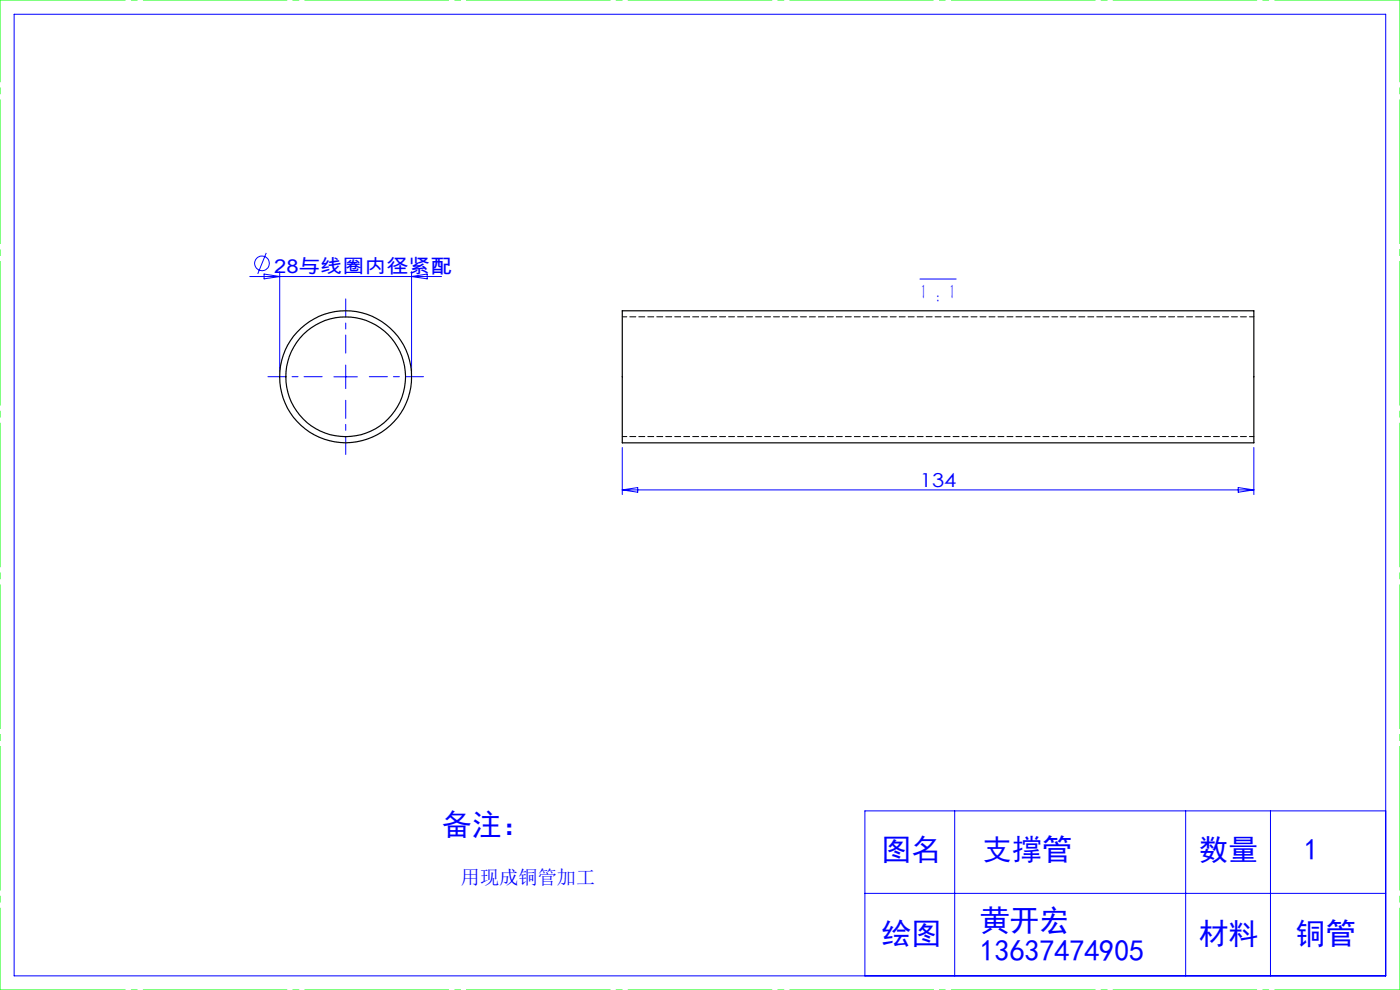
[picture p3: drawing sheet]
<svg xmlns="http://www.w3.org/2000/svg" width="297mm" height="210mm" viewBox="0 0 297 210" stroke-linecap="round" stroke-linejoin="round" font-family="sans-serif">
<g fill="none" stroke="#00f" stroke-width=".21">
<path d="M3 3h291v204h-291zM53 58.7h40.7M56 58.1l3.3 .6-3.3 .5zM56.5 53.6l-1.8 4.5M59.3 57.6v21.3M87.3 57.6v21.3M87.3 58.7l3.3-.6v1.1zM195.2 59.2h7.6M70.8 79.9h5M73.3 77.4v5M132 94.9v10M266 94.9v10"/>
<path d="M132 103.9h134M132 103.9l3.3-.5v1zM262.7 103.4l3.3 .5-3.3 .5zM202.5 172v35M251.5 172v35M269.5 172v35M294 172h-110.5v35M183.5 189.5h110.5"/>
<circle cx="55.6" cy="55.9" r="1.55"/>
</g>
<path d="M68.3 79.9h-11.5M73.3 74.9v-11.5M78.3 79.9h11.5M73.3 84.9v11.5" fill="none" stroke="#00f" stroke-width=".21" stroke-dasharray="30.5 1.3 1.3 1.3" stroke-dashoffset="26.6"/>
<path d="M0 0h297M0 210h297" fill="none" stroke="#0f0" stroke-width=".21" stroke-dasharray="30.5 1.3 1.3 1.3" stroke-dashoffset="3.9"/>
<path d="M0 210v-210M297 210v-210" fill="none" stroke="#0f0" stroke-width=".21" stroke-dasharray="30.5 1.3 1.3 1.3" stroke-dashoffset="13.1"/>
<g fill="none" stroke="#000" stroke-width=".25">
<path d="M132 65.9h134v28h-134z"/>
<circle cx="73.3" cy="79.9" r="14"/>
<circle cx="73.3" cy="79.9" r="12.7"/>
</g>
<path d="M266 67.2h-134M132 92.6h134" fill="none" stroke="#000" stroke-width=".21" stroke-dasharray="1.3 .6" stroke-dashoffset=".3"/>
<g font-size="6.3" fill="#00f">
<text x="93.8" y="177.1">备注：</text>
<text x="187" y="182.5">图名</text>
<text x="208.4" y="182.5">支撑管</text>
<text x="254.3" y="182.5">数量</text>
<text x="276.6" y="182.5">1</text>
<text x="207.8" y="197.5">黄开宏</text>
<text x="187" y="200.3">绘图</text>
<text x="207.8" y="203.8">13637474905</text>
<text x="254.3" y="200.3">材料</text>
<text x="274.9" y="200.3">铜管</text>
</g>
<text font-size="4.4" fill="#00f" x="195.2" y="63.5">1 : 1</text>
<g font-size="4.1" fill="#00f">
<text x="58.2" y="58">28与线圈内径紧配</text>
<text x="195.1" y="103.3">134</text>
<text x="97.8" y="187.6">用现成铜管加工</text>
</g>
</svg>
